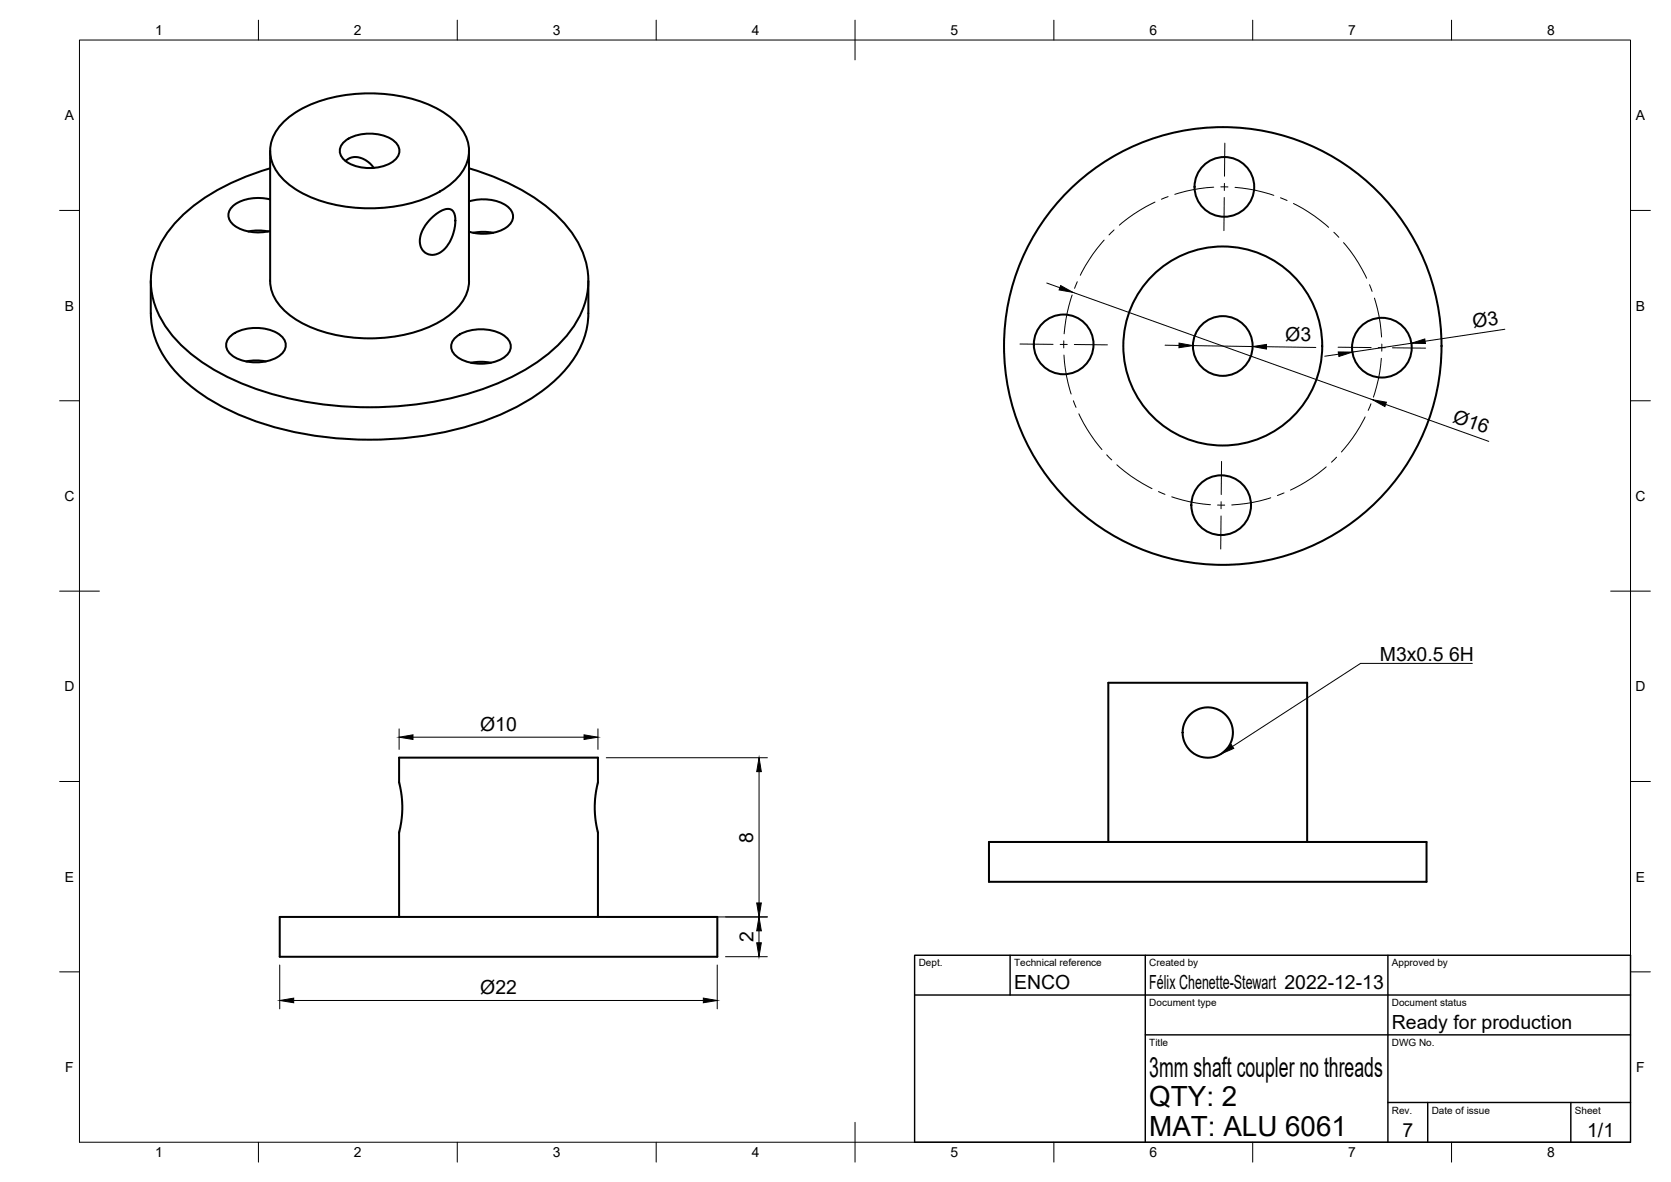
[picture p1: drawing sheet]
<svg xmlns="http://www.w3.org/2000/svg" width="420mm" height="297mm" viewBox="0 0 420 297" stroke-linecap="round" stroke-linejoin="round" font-family="sans-serif">
<!-- layer: Visible -->
<g fill="none" stroke="#000" stroke-width=".51">
<path d="M67.9 37.9v32.7a11.7 11.7 0 0 0 5.9 9.3 37 37 0 0 0 25.8 4.6 26.1 26.1 0 0 0 15.9-7.7 9.9 9.9 0 0 0 2.4-6.2v-32.7M71 31a28.4 28.4 0 0 1 16.9-7.2 38.2 38.2 0 0 1 22.7 3.9 12.8 12.8 0 0 1 7.3 9.6 11.2 11.2 0 0 1-5.7 9.8 36.5 36.5 0 0 1-24.3 5 28.4 28.4 0 0 1-16.9-7.3 9.4 9.4 0 0 1 0-13.8zM86.2 36a10.6 10.6 0 0 1 10.3-1.9 4.9 4.9 0 0 1 3.9 3.8 4.2 4.2 0 0 1-3 3.5 11.5 11.5 0 0 1-10.6-1 2.92 2.92 0 0 1-.6-4.4zM62.4 58.2l2.9-.3 2.1 .3M67.9 50.1a10.9 10.9 0 0 0-9.5 1.9 2.95 2.95 0 0 0 .6 4.7 11.4 11.4 0 0 0 8.9 1.3M67.9 42.3a52.8 52.8 0 0 0-22.8 12.6 21.5 21.5 0 0 0-6.8 19.4 27.6 27.6 0 0 0 12 16.4 70 70 0 0 0 33.3 11.2 85.2 85.2 0 0 0 45.7-7.5 36.5 36.5 0 0 0 16.3-14.6 19.6 19.6 0 0 0-2.1-21.7 44.3 44.3 0 0 0-19.9-13.9l-5.7-1.9M86.9 40.5l1.3-.9 .8-.1h1.2l2 1 1.1 .8 .7 .9M108.2 55l2.1-1.6 .9-.6 1.2-.3 .9 .1 .6 .4 .4 .8 .2 1.1-.3 2.9-1.2 3.1-1 1.5-1 .8-1.3 .7-.9 .2-1.1-.2-1.1-.7-.7-1-.3-1.4 .1-1.7 .6-1.3 .8-1.3zM117.9 50.6a11.1 11.1 0 0 1 10.1 1.6 2.98 2.98 0 0 1-.7 5 11.6 11.6 0 0 1-9.4 1M119 58.5l2.9-.2 2.1 .2M37.9 70.6v8.1a22.6 22.6 0 0 0 7.5 16.1 56.3 56.3 0 0 0 26.1 13.2 90.8 90.8 0 0 0 52.2-2.9 45.2 45.2 0 0 0 19.9-14 20.8 20.8 0 0 0 4.3-12.4v-8.1M57.6 84.8a10.6 10.6 0 0 1 10.3-1.9 4.9 4.9 0 0 1 4 3.8 4.2 4.2 0 0 1-3.1 3.5 11.5 11.5 0 0 1-10.5-.9 2.92 2.92 0 0 1-.7-4.5z"/>
<path d="M61.9 90.8l2.8-.2 2.2 .2M114.2 85.1a10.6 10.6 0 0 1 10.3-1.8 4.9 4.9 0 0 1 3.9 3.8 4.2 4.2 0 0 1-3 3.5 11.5 11.5 0 0 1-10.6-1 2.92 2.92 0 0 1-.6-4.5zM118.4 91.2l2.9-.3 2.1 .3M248.7 211.6h110v10h-110zM278.7 211.6v-40h50v40M70.3 230.4h110.1v10h-110.1zM100.4 230.4v-21.2l.5-2.7 .3-2.9-.2-3.5-.6-3.5v-6.2h49.9v6.2l-.5 2.7-.3 2.9 .2 3.5 .6 3.5v21.2"/>
<circle cx="307.9" cy="47" r="7.5"/>
<circle cx="267.5" cy="86.5" r="7.5"/>
<circle cx="307.5" cy="86.9" r="55"/>
<circle cx="307.5" cy="86.9" r="25"/>
<circle cx="307.5" cy="86.9" r="7.5"/>
<circle cx="347.5" cy="87.4" r="7.5"/>
<circle cx="307.1" cy="127" r="7.5"/>
<circle cx="303.7" cy="184.1" r="6.3"/>
</g>
<!-- layer: BORDER -->
<g fill="none" stroke="#000" stroke-width=".25">
<path d="M20 10.1h390v276.9h-390zM65 5.1v5M115 5.1v5M165 5.1v5M215 5.1v10M265 5.1v5M315 5.1v5M365 5.1v5M15 52.9h5M410 52.9h5M15 100.7h5M410 100.7h5"/>
<path d="M15 148.6h10M405 148.6h10M15 196.4h5M410 196.4h5M15 244.2h5M410 244.2h5M65 287v5M115 287v5M165 287v5M215 282.1v9.9M265 287v5M315 287v5"/>
<path d="M365 287v5"/>
</g>
<!-- layer: TITLEBLOCK -->
<path d="M230 240.1h180v46.9h-180zM230 250h180M254 240.1v9.9M288 240.1v46.9M349 240.1v46.9M288 260.1h122M349 277.1h61M359 277.1v9.9M395 277.1v9.9" fill="none" stroke="#000" stroke-width=".36"/>
<!-- layer: FD_Dimensions -->
<g fill="none" stroke="#000" stroke-width=".25">
<path d="M263.2 71.1l3.3 1.2M269.8 73.5l75.3 26.9M292.9 86.7l3.6 .1M300 86.9l15 .2M318.5 87.1l12.4 .2M336.6 89l-3.5 .5M354.9 86.3l-14.9 2.2M378.4 82.7l-20.1 3.1M348.4 101.6l25.9 9.3M100.4 183.2v5.1M103.8 185.3h43.1M150.3 183.2v5.1"/>
<path d="M152.4 190.4h40.6M190.9 193.9v33M152.4 230.4h40.6M190.8 233.9v3M70.3 242.5v11M73.9 251.4h102.9M180.3 242.5v11M182.4 240.4h10.5"/>
</g>
<g fill="#000" stroke="#000" stroke-width=".25">
<path d="M266.7 71.8l3.1 1.7-3.5-.6zM296.5 86.2l3.5 .7-3.6 .5zM315 87.1l3.5-.5v1.1zM336.5 88.4l3.5 .1-3.3 1.1zM354.9 86.3l3.3-1.1 .2 1.1zM345.1 100.4l3.5 .7-.4 1.1zM100.4 185.3l3.4-.6v1.1zM146.9 184.7l3.4 .6-3.4 .5zM190.9 190.4l.5 3.5h-1.1zM190.3 236.9h1.1l-.6 3.5zM190.8 230.4l.6 3.5h-1.1zM190.3 226.9h1.1l-.5 3.5z"/>
<path d="M70.3 251.4l3.6-.6v1.2zM176.8 250.8l3.5 .6-3.5 .6z"/>
</g>
<!-- layer: Hole Notes -->
<path d="M307 189.5l2.6-2.4 .6 1z" fill="#000" stroke="#000" stroke-width=".25"/>
<path d="M370.2 166.7h-28.1l-32.2 20.9" fill="none" stroke="#000" stroke-width=".25"/>
<!-- layer: Smart Centers -->
<g fill="none" stroke="#000" stroke-width=".25">
<path d="M308 36l-.1 8.3M280.1 57.8l-1.3 1.2M290.4 50.8l-5.4 3.1-3.5 2.7M293.7 49.4l-1.7 .7M305.2 47l-5.4 .7-4.4 1.1M307 47h1.8M307.8 49.6l-.1 8.4M307.9 46.1l-.1 1.8M310.5 47.1l5.4 .8 4.4 1.2M322 49.7l1.6 .7M325.2 51.1l2.4 1.3 3 1.9 3.5 2.8M335.4 58.4l1.2 1.2"/>
<path d="M269.6 74.1l-1.2 4.5-.8 5.3M270.9 70.8l-.7 1.7M277.6 60.3l-2.8 3.5-3.2 5.4M337.8 61l2.8 3.5 3 5.4M344.4 71.6l.6 1.6M345.6 74.9l1.1 4.5 .7 5.3M256.5 86.5h8.3M266.6 86.6h1.8M267.5 85.6v1.8M267.5 89.2l.7 5.4 1.1 4.4M270.1 86.6l8.3 .1M336.4 87.3h8.4"/>
<path d="M346.6 87.4h1.7M347.3 90.1l-.7 5.3-1.3 4.4M347.4 86.5v1.8M350.1 87.4l8.4 .1M269.9 100.7l.7 1.7M271.3 104l2.1 3.9 2 3 1.7 2.1M278.3 114.3l1.2 1.3M280.8 116.8l3.5 2.8 5.4 3.2M307.1 116v8.3M333.5 117.3l-3.6 2.8-3.1 1.9-2.3 1.2M336.1 114.9l-1.3 1.2M343.3 104.8l-3.2 5.3-2.8 3.5"/>
<path d="M344.7 101.5l-.7 1.6M291.3 123.5l1.6 .7M294.6 124.8l4.4 1.3 5.4 .7M306.2 126.9h1.7M307 129.7l-.1 8.3M307 126.1v1.8M319.5 125.1l-4.4 1.1-5.4 .7M322.9 123.9l-1.7 .6"/>
</g>
<g font-size="7">
<text x="289" y="270.6">3mm shaft coupler no threads</text>
<text x="289" y="278.1">QTY: 2</text>
<text x="289" y="285.5">MAT: ALU 6061</text>
</g>
<g font-size="4.9">
<text x="370.5" y="82.4" transform="rotate(-8 370.5 82.4)">Ø3</text>
<text x="323.2" y="85.7" transform="rotate(1 323.2 85.7)">Ø3</text>
<text x="365" y="105.9" transform="rotate(20 365 105.9)">Ø16</text>
<text x="346.9" y="166">M3x0.5</text>
<text x="364.3" y="166">6H</text>
<text x="120.7" y="183.7">Ø10</text>
<text x="189.4" y="211.8" transform="rotate(-90 189.4 211.8)">8</text>
<text x="189.4" y="236.7" transform="rotate(-90 189.4 236.7)">2</text>
<text x="120.8" y="249.9">Ø22</text>
<text x="255" y="248.5">ENCO</text>
<text x="289" y="248.5">Félix Chenette-Stewart 2022-12-13</text>
<text x="350" y="258.6">Ready for production</text>
<text x="352.6" y="285.7">7</text>
<text x="399.1" y="285.7">1/1</text>
</g>
<g font-size="3.5">
<text x="39" y="8.8">1</text>
<text x="89" y="8.8">2</text>
<text x="139" y="8.8">3</text>
<text x="189" y="8.8">4</text>
<text x="239" y="8.8">5</text>
<text x="289" y="8.8">6</text>
<text x="339" y="8.8">7</text>
<text x="389" y="8.8">8</text>
<text x="16.3" y="30.2">A</text>
<text x="411.3" y="30.2">A</text>
<text x="16.3" y="78">B</text>
<text x="411.3" y="78">B</text>
<text x="16.2" y="125.9">C</text>
<text x="411.2" y="125.9">C</text>
<text x="16.2" y="173.7">D</text>
<text x="411.2" y="173.7">D</text>
<text x="16.3" y="221.6">E</text>
<text x="411.3" y="221.6">E</text>
<text x="16.4" y="269.4">F</text>
<text x="411.4" y="269.4">F</text>
<text x="39" y="290.8">1</text>
<text x="89" y="290.8">2</text>
<text x="139" y="290.8">3</text>
<text x="189" y="290.8">4</text>
<text x="239" y="290.8">5</text>
<text x="289" y="290.8">6</text>
<text x="339" y="290.8">7</text>
<text x="389" y="290.8">8</text>
</g>
<g font-size="2.5">
<text x="231" y="242.9">Dept.</text>
<text x="255" y="242.9">Technical reference</text>
<text x="289" y="242.9">Created by</text>
<text x="350" y="242.9">Approved by</text>
<text x="289" y="252.8">Document type</text>
<text x="350" y="252.8">Document status</text>
<text x="289" y="262.9">Title</text>
<text x="350" y="262.9">DWG No.</text>
<text x="350" y="279.9">Rev.</text>
<text x="360" y="279.9">Date of issue</text>
<text x="396" y="279.9">Sheet</text>
</g>
</svg>
